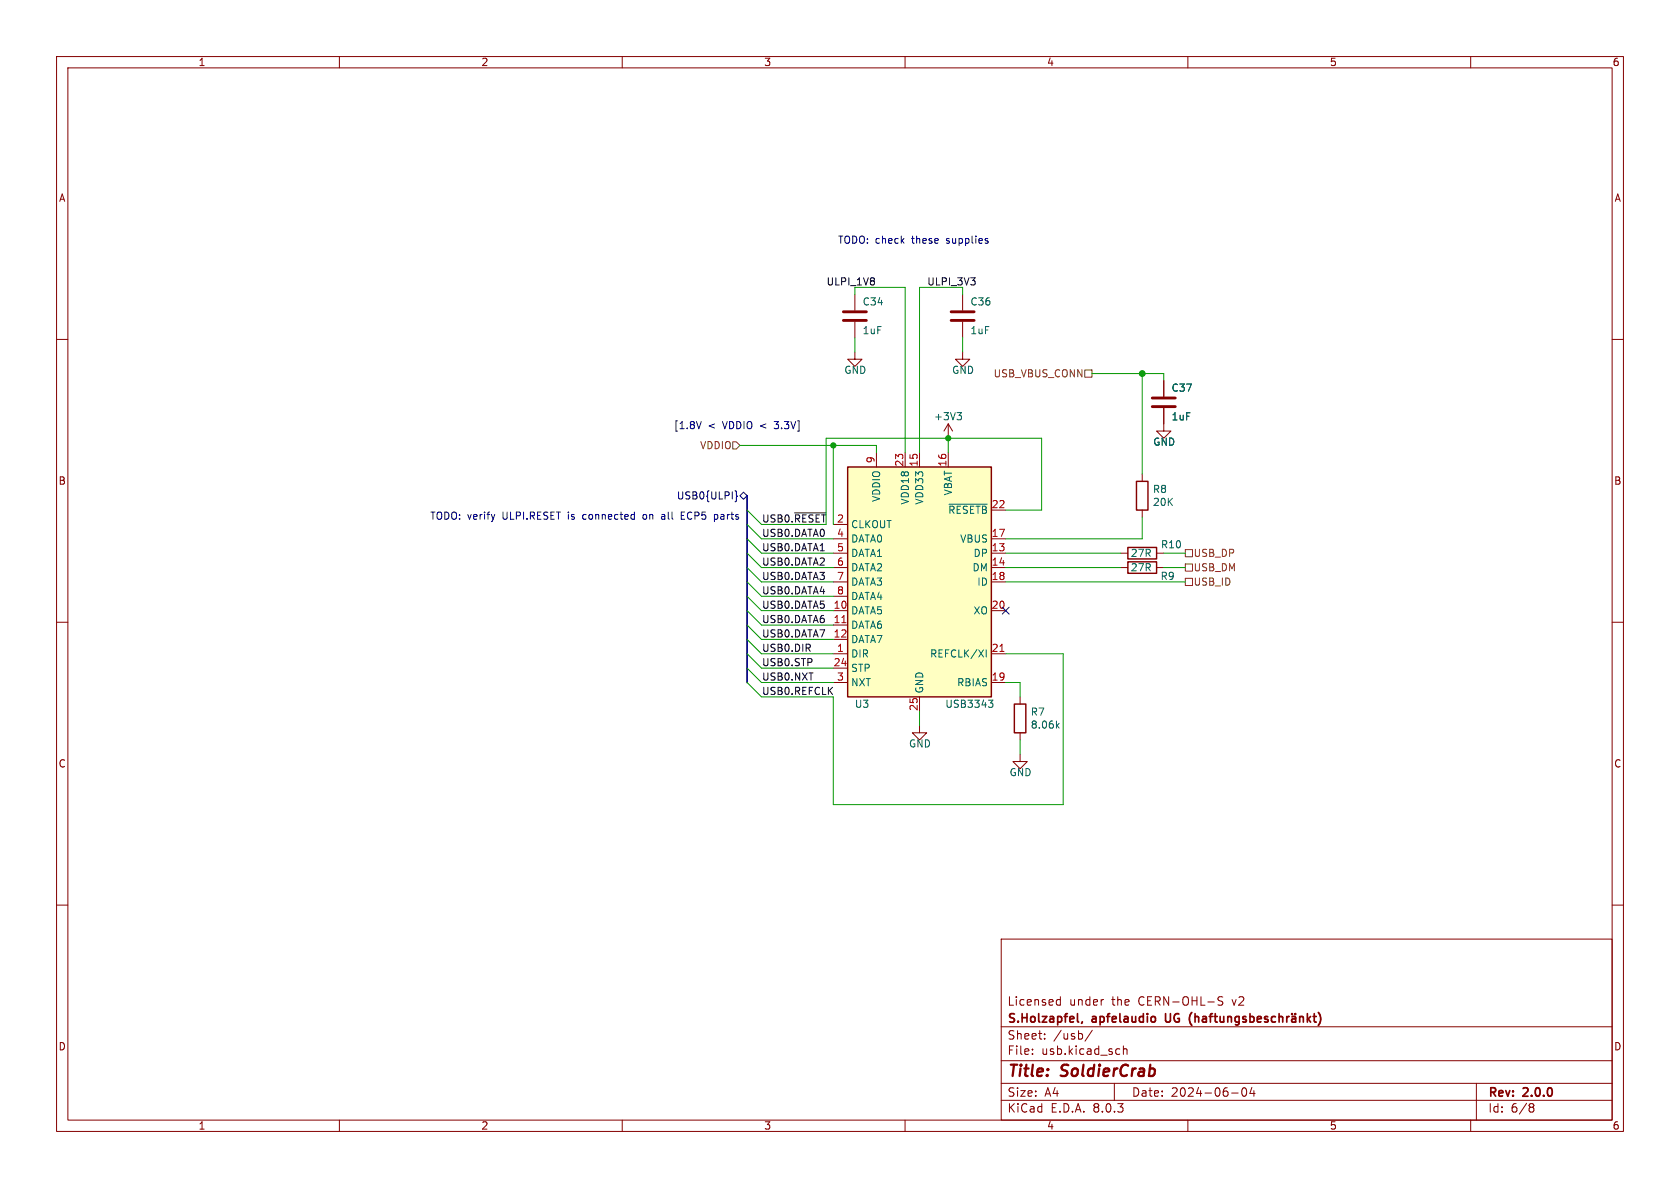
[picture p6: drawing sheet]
<svg xmlns="http://www.w3.org/2000/svg" width="297mm" height="210mm" viewBox="0 0 297 210" stroke-linecap="round" stroke-linejoin="round" font-family="sans-serif">
<g fill="none" stroke="#840000" stroke-width=".18">
<path d="M10 10h277v190h-277zM12 12h273v186h-273zM60 10v2M110 10v2M160 10v2M210 10v2M260 10v2M10 60h2M151.1 52.1v2.8M151.1 56.9v2.8M170.2 52.1v2.8M170.2 56.9v2.8"/>
<path d="M285 60h2M151.1 62.2v1.3h1.3l-1.3 1.3-1.2-1.3h1.2M167.6 74.9l-.7 1.3M167.6 74.9v2.6M167.6 74.9l.8 1.3M170.2 62.2v1.3h1.2l-1.2 1.3-1.3-1.3h1.3M205.7 72.1v4.1h1.3l-1.3 1.3-1.2-1.3h1.2M205.7 67.3v2.8M198.1 97.8h1.3M201.9 83.8v1.3M201.9 90.2v1.2M204.5 97.8h1.2"/>
<path d="M10 110h2M198.1 100.3h1.3M204.5 100.3h1.2M285 110h2M162.6 128.3v1.2h1.2l-1.2 1.3-1.3-1.3h1.3M180.3 133.4v1.2h1.3l-1.3 1.3-1.2-1.3h1.2M180.3 123.2v1.3M180.3 129.5v1.3M10 160h2M285 160h2M177 166h108v32h-108zM186.9 177.6h.6"/>
<path d="M186.9 176.8h.6M187.5 176.2v1.5M195 176.7h.1M216.2 176.3l-.6-.1-.2 .1v.5l.6 .3 .2 .3-.3 .3-.6-.1M60 198v2M110 198v2M160 198v2M177 194.5h108M177 191.5h108M177 187.5h108M177 181.5h108M182.5 186.3v.1"/>
<path d="M182.5 185.5v.1M184.7 183.6v.1M184.7 182.8v.1M193.1 182.1l-1.3 2M197 191.5v3M197.8 185.4l.2 .1M198 186.3l-.2 .1M198.6 184.9v1.5M198.6 185.5l.2-.1 .4 .1v.9M210 198v2M217.7 193.2h1.2M219.7 192.4l.2-.1a.81 .81 0 0 1 .6 .6 .81 .81 0 0 1-.3 .8l-.2 .1a.81 .81 0 0 1-.3-1.4z"/>
<path d="M221.3 192.2l-.3 1.1h.9M221.7 192.8v1M260 198v2M261 191.5v6.5M270.6 195.1h.3l.3 .3-.3 .3M270.6 195.7h.3M270.9 195.7l.2 .2 .1 .4-.3 .3h-.3"/>
</g>
<g fill="none" stroke="#840000" stroke-width=".3">
<path d="M190.5 179.2v1.3l.2 .2M206.1 179.2v1.3M210.7 179l-.3 .4M211.3 179.2v1.5M211.3 179.8l.2-.1 .3 .1 .1 .9M212.6 179.8h.6l.1 .9M213.8 179.7h.5M214.3 179.2l-.3 .2v1.3M214.6 179.7h.6M214.8 179.2v1.3l.4 .2M215.7 179.7l.1 .9 .3 .1 .2-.2M216.3 179.7v1"/>
<path d="M217.1 179.8l.2-.1 .3 .1 .1 .9M217.1 179.7v1M219.1 179.8l-.5-.1-.3 .3v.4l.2 .2h.6M219.1 179.7v1.2l-.3 .3-.4-.1M220.3 179.8l-.4-.1-.2 .2 .1 .2 .5 .2v.3h-.6M221 179.8l.4-.1 .3 .3v.4l-.1 .2h-.6M221 179.2v1.5M224.1 179.8l-.3-.1-.2 .2v.2l.5 .2v.3h-.5M225.5 179.8l-.4-.1-.3 .3v.4l.1 .2h.6M226.1 179.8l.2-.1 .4 .1 .1 .9M226.1 179.2v1.5M227.5 179.7v1"/>
<path d="M227.9 179.7l-.3 .1-.1 .2M228.4 179.8h.6l.1 .9M228.4 179.2v.1M229 179.2v.1M229.8 179.8l.2-.1 .3 .1 .1 .9M229.8 179.7v1M231.1 179.2v1.5M231.7 179.7l-.6 .6M232.1 179.7h.6M232.3 179.2v1.3l.4 .2M233.1 179a1.72 1.72 0 0 1 0 2.3M191.3 180.6l-.1 .3"/>
<path d="M210.4 180.8l.3 .5M213.3 180l-.5 .1a.29 .29 0 0 0-.3 .3 .29 .29 0 0 0 .3 .3l.5-.1M222.3 180.2l.7-.2-.1-.2-.4-.1-.2 .2v.7h.6M229.1 180l-.5 .1a.29 .29 0 0 0-.3 .3 .29 .29 0 0 0 .3 .3l.5-.1M231.3 180.1l.4 .6"/>
</g>
<path d="M199.4 96.8h5.1v2h-5.1zM199.4 99.3h5.1v2h-5.1zM200.9 85.1h2v5.1h-2zM179.3 124.5h2.1v5h-2.1z" fill="none" stroke="#840000" stroke-width=".25"/>
<path d="M169.2 72.9h.8l-.4 .5M169.7 73.4l.3 .3v.3l-.3 .2M186.9 128.2l.3 .5M187.2 127.9l-.4 .5" fill="none" stroke="#006464" stroke-width=".18"/>
<path d="M149.1 56.6h4.1M149.1 55.1h4.1M168.1 56.6h4.1M168.1 55.1h4.1M203.7 71.9h4.1M203.7 70.4h4.1" fill="none" stroke="#840000" stroke-width=".51"/>
<path d="M149.9 82.6h25.4v40.6h-25.4z" fill="#ffffc2"/>
<path d="M149.9 82.6h25.4v40.6h-25.4z" fill="none" stroke="#840000" stroke-width=".25"/>
<g fill="none" stroke="#840000" stroke-width=".18">
<path d="M205.7 67.3v2.8M205.7 72.1v2.8M147.3 97.8h2.6M147.3 95.3h2.6M147.3 92.7h2.6M154.9 80v2.6M160 80v2.6M162.6 80v2.6M167.6 80v2.6M175.3 97.8h2.5M175.3 95.3h2.5M175.3 90.2h2.5"/>
<path d="M147.3 115.6h2.6M147.3 108h2.6M147.3 110.5h2.6M147.3 113h2.6M147.3 100.3h2.6M147.3 102.9h2.6M147.3 118.1h2.6M147.3 105.4h2.6M175.3 115.6h2.5M175.3 108h2.5M175.3 100.3h2.5M175.3 102.9h2.5"/>
<path d="M147.3 120.7h2.6M162.6 123.2v2.5M175.3 120.7h2.5"/>
</g>
<path d="M148.8 110.1h.8M176.8 115.2h.7" fill="none" stroke="#a90000" stroke-width=".18"/>
<path d="M167.8 89.1h6.7M174.3 114.9v1.2M174.7 123.8h.8l-.4 .5 .4 .1v.4l-.2 .2h-.4" fill="none" stroke="#006464" stroke-width=".18"/>
<path d="M129.5 78.1h.7l.6 .6-.6 .7h-.7zM191.8 65.4h1.2v1.3h-1.2zM209.5 97.2h1.3v1.2h-1.3zM209.5 99.7h1.3v1.3h-1.3zM209.5 102.2h1.3v1.3h-1.3z" fill="none" stroke="#725600" stroke-width=".18"/>
<path d="M129.9 86.8l.3 .1v.6l.2 .2-.2 .2v.6l-.3 .2M131.4 87l.7 .6-.7 .7-.6-.7zM177.2 107.3l1.2 1.3M178.4 107.3l-1.2 1.3" fill="none" stroke="#000084" stroke-width=".18"/>
<path d="M140.5 90.7h5.5M145 97.4h.7" fill="none" stroke="#0f0f0f" stroke-width=".18"/>
<path d="M174.5 42.6l.2 .2-.2 .2M174.5 42.2h.1M124 74.5l-.5 1.3M87.5 90.9l-.3 .9M113.8 91l-.1 .2 .1 .5M117.4 90.9l-.4 .1M117.4 91.3h-.3l-.2 .2 .1 .2 .4 .1M120.4 91.1h.5M121 90.5h-.6v1.3h.6M126.4 90.9h.3l.2 .3-.1 .5-.4 .1" fill="none" stroke="#0000c2" stroke-width=".18"/>
<path d="M132.1 87.6v33.1" fill="none" stroke="#000084" stroke-width=".3"/>
<g fill="none" stroke="#009600" stroke-width=".18">
<path d="M151.1 52.1v-1.3h8.9v29.2M151.1 59.7v2.5M170.2 52.1v-1.3h-7.6v29.2M170.2 59.7v2.5M130.8 78.7h24.1v1.3M147.3 78.7v14M167.6 77.5v2.5M193 66h12.7v1.3M201.9 66v17.8M132.1 90.2l2.5 2.5h11.4v-15.2h38.1v12.7h-6.3M132.1 97.8l2.5 2.5h12.7M132.1 95.3l2.5 2.5h12.7"/>
<path d="M132.1 92.7l2.5 2.6h12.7M177.8 97.8h20.3M201.9 91.4v3.9h-24.1M205.7 97.8h3.8M132.1 100.3l2.5 2.6h12.7M132.1 113l2.5 2.6h12.7M132.1 118.1l2.5 2.6h12.7M132.1 110.5l2.5 2.5h12.7M132.1 108l2.5 2.5h12.7M132.1 105.4l2.5 2.6h12.7M132.1 102.9l2.5 2.5h12.7M132.1 115.6l2.5 2.5h12.7"/>
<path d="M177.8 102.9h31.7M177.8 100.3h20.3M177.8 115.6h10.2v26.6h-40.7v-19h-12.7l-2.5-2.5M205.7 100.3h3.8M162.6 125.7v2.6M177.8 120.7h2.5v2.5M180.3 130.8v2.6"/>
</g>
<g fill="#009600" stroke="#009600" stroke-width=".18">
<circle cx="201.9" cy="66" r=".51"/>
<circle cx="147.3" cy="78.7" r=".46"/>
<circle cx="167.6" cy="77.5" r=".46"/>
</g>
<g font-size="2.8" fill="#840000">
<text x="178" y="190.9">Title:</text>
<text x="187.7" y="190.9">SoldierCrab</text>
</g>
<g font-size="2.1" fill="#840000">
<text x="178" y="178">Licensed</text>
<text x="189" y="178">under</text>
<text x="196.6" y="178">the</text>
<text x="201.4" y="178">CERN-OHL-S</text>
<text x="218.1" y="178">v2</text>
<text x="178" y="184">Sheet:</text>
<text x="178" y="181.2">S.Holzapfel,</text>
<text x="186.2" y="184">/usb/</text>
<text x="193.2" y="181.2">apfelaudio</text>
<text x="206.7" y="181.2">UG</text>
<text x="178" y="186.7">File:</text>
<text x="184.1" y="186.7">usb.kicad_sch</text>
<text x="178" y="196.9">KiCad</text>
<text x="178" y="194.1">Size:</text>
<text x="184.7" y="194.1">A4</text>
<text x="185.7" y="196.9">E.D.A.</text>
<text x="193.3" y="196.9">8.0.3</text>
<text x="200" y="194.1">Date:</text>
<text x="207" y="194.1">2024-06-04</text>
<text x="263" y="194.3">Rev:</text>
<text x="263" y="196.9">Id:</text>
<text x="267.1" y="196.9">6/8</text>
<text x="269.4" y="194.3">2.0.0</text>
</g>
<g font-size="1.8" fill="#840000">
<text x="35" y="11.9">1</text>
<text x="85" y="11.9">2</text>
<text x="135" y="11.9">3</text>
<text x="185" y="11.9">4</text>
<text x="235" y="11.9">5</text>
<text x="285" y="11.9">6</text>
<text x="10.3" y="35.9">A</text>
<text x="285.3" y="35.9">A</text>
<text x="10.3" y="85.9">B</text>
<text x="285.3" y="85.9">B</text>
<text x="10.3" y="135.9">C</text>
<text x="285.3" y="135.9">C</text>
<text x="10.3" y="185.9">D</text>
<text x="285.3" y="185.9">D</text>
<text x="35" y="199.9">1</text>
<text x="85" y="199.9">2</text>
<text x="135" y="199.9">3</text>
<text x="185" y="199.9">4</text>
<text x="235" y="199.9">5</text>
<text x="285" y="199.9">6</text>
</g>
<g font-size="1.8" fill="#0000c2">
<text x="148" y="43.3">TODO: check</text>
<text x="161.3" y="43.3">these</text>
<text x="167.6" y="43.3">supplies</text>
<text x="119" y="76">[1.8V</text>
<text x="125.2" y="76">&lt;</text>
<text x="127.9" y="76">VDDIO &lt;</text>
<text x="137.4" y="76">3.3V]</text>
<text x="75.9" y="92">TODO: verify</text>
<text x="88.9" y="92">ULPI.RESET</text>
<text x="100.7" y="92">is</text>
<text x="103.5" y="92">connected</text>
<text x="114.3" y="92">on</text>
<text x="117.8" y="92">all</text>
<text x="121.5" y="92">ECP5</text>
<text x="127.5" y="92">parts</text>
</g>
<g font-size="1.8" fill="#0f0f0f">
<text x="146" y="50.5">ULPI_1V8</text>
<text x="163.8" y="50.5">ULPI_3V3</text>
<text x="134.6" y="92.4">USB0.~{RESET}</text>
<text x="134.6" y="95">USB0.DATA0</text>
<text x="134.6" y="97.5">USB0.DATA1</text>
<text x="134.6" y="100.1">USB0.DATA2</text>
<text x="134.6" y="105.1">USB0.DATA4</text>
<text x="134.6" y="107.7">USB0.DATA5</text>
<text x="134.6" y="102.6">USB0.DATA3</text>
<text x="134.6" y="110.2">USB0.DATA6</text>
<text x="134.6" y="112.8">USB0.DATA7</text>
<text x="134.6" y="117.8">USB0.STP</text>
<text x="134.6" y="115.3">USB0.DIR</text>
<text x="134.6" y="122.9">USB0.REFCLK</text>
<text x="134.6" y="120.4">USB0.NXT</text>
</g>
<g font-size="1.8" fill="#006464">
<text x="152.4" y="59.3">1uF</text>
<text x="152.4" y="54.2">C34</text>
<text x="171.5" y="59.3">1uF</text>
<text x="171.5" y="54.2">C36</text>
<text x="149.2" y="66.3">GND</text>
<text x="168.2" y="66.3">GND</text>
<text x="207" y="69.4">C37</text>
<text x="165" y="74.5">+3V3</text>
<text x="207" y="74.5">1uF</text>
<text x="203.8" y="79">GND</text>
<text x="155.8" y="88.8" transform="rotate(-90 155.8 88.8)">VDDIO</text>
<text x="160.9" y="89.3" transform="rotate(-90 160.9 89.3)">VDD18</text>
<text x="163.4" y="89.3" transform="rotate(-90 163.4 89.3)">VDD33</text>
<text x="168.5" y="87.7" transform="rotate(-90 168.5 87.7)">VBAT</text>
<text x="203.7" y="87.4">R8</text>
<text x="203.7" y="89.6">20K</text>
<text x="150.4" y="93.6">CLKOUT</text>
<text x="167.5" y="91">~{RESETB}</text>
<text x="150.4" y="96.1">DATA0</text>
<text x="150.4" y="98.7">DATA1</text>
<text x="150.4" y="101.2">DATA2</text>
<text x="169.7" y="96.1">VBUS</text>
<text x="171.8" y="101.2">DM</text>
<text x="172" y="98.7">DP</text>
<text x="199.8" y="98.7">27R</text>
<text x="199.8" y="101.2">27R</text>
<text x="205.1" y="97.1">R10</text>
<text x="150.4" y="103.7">DATA3</text>
<text x="150.4" y="106.3">DATA4</text>
<text x="172.7" y="103.7">ID</text>
<text x="205.1" y="102.7">R9</text>
<text x="150.4" y="108.8">DATA5</text>
<text x="150.4" y="111.4">DATA6</text>
<text x="150.4" y="113.9">DATA7</text>
<text x="172" y="108.8">XO</text>
<text x="150.4" y="116.4">DIR</text>
<text x="150.4" y="119">STP</text>
<text x="164.3" y="116.4">REFCLK/XI</text>
<text x="150.4" y="121.5">NXT</text>
<text x="151" y="125.3">U3</text>
<text x="163.4" y="122.7" transform="rotate(-90 163.4 122.7)">GND</text>
<text x="167" y="125.3">USB3343</text>
<text x="169.1" y="121.5">RBIAS</text>
<text x="182.1" y="126.7">R7</text>
<text x="182.1" y="129">8.06k</text>
<text x="160.6" y="132.3">GND</text>
<text x="178.4" y="137.4">GND</text>
</g>
<g font-size="1.8" fill="#725600">
<text x="175.6" y="66.9">USB_VBUS_CONN</text>
<text x="123.7" y="79.6">VDDIO</text>
<text x="210.9" y="98.7">USB_DP</text>
<text x="210.9" y="101.2">USB_DM</text>
<text x="210.9" y="103.7">USB_ID</text>
</g>
<g font-size="1.8" fill="#a90000">
<text x="154.7" y="82" transform="rotate(-90 154.7 82)">9</text>
<text x="159.8" y="82.6" transform="rotate(-90 159.8 82.6)">23</text>
<text x="162.3" y="82.6" transform="rotate(-90 162.3 82.6)">15</text>
<text x="167.4" y="82.6" transform="rotate(-90 167.4 82.6)">16</text>
<text x="175.2" y="89.9">22</text>
<text x="147.9" y="92.5">2</text>
<text x="147.9" y="95">4</text>
<text x="175.2" y="95">17</text>
<text x="147.9" y="97.5">5</text>
<text x="147.9" y="100.1">6</text>
<text x="175.2" y="97.5">13</text>
<text x="175.2" y="100.1">14</text>
<text x="147.3" y="107.7">10</text>
<text x="147.9" y="102.6">7</text>
<text x="147.9" y="105.2">8</text>
<text x="175.2" y="102.6">18</text>
<text x="175.2" y="107.7">20</text>
<text x="147.3" y="110.2">11</text>
<text x="147.3" y="112.8">12</text>
<text x="147.3" y="117.9">24</text>
<text x="147.9" y="115.3">1</text>
<text x="175.2" y="115.3">21</text>
<text x="147.9" y="120.4">3</text>
<text x="162.3" y="125.8" transform="rotate(-90 162.3 125.8)">25</text>
<text x="175.2" y="120.4">19</text>
</g>
<text font-size="1.8" fill="#000084" x="119.6" y="88.5">USB0{ULPI}</text>
</svg>
